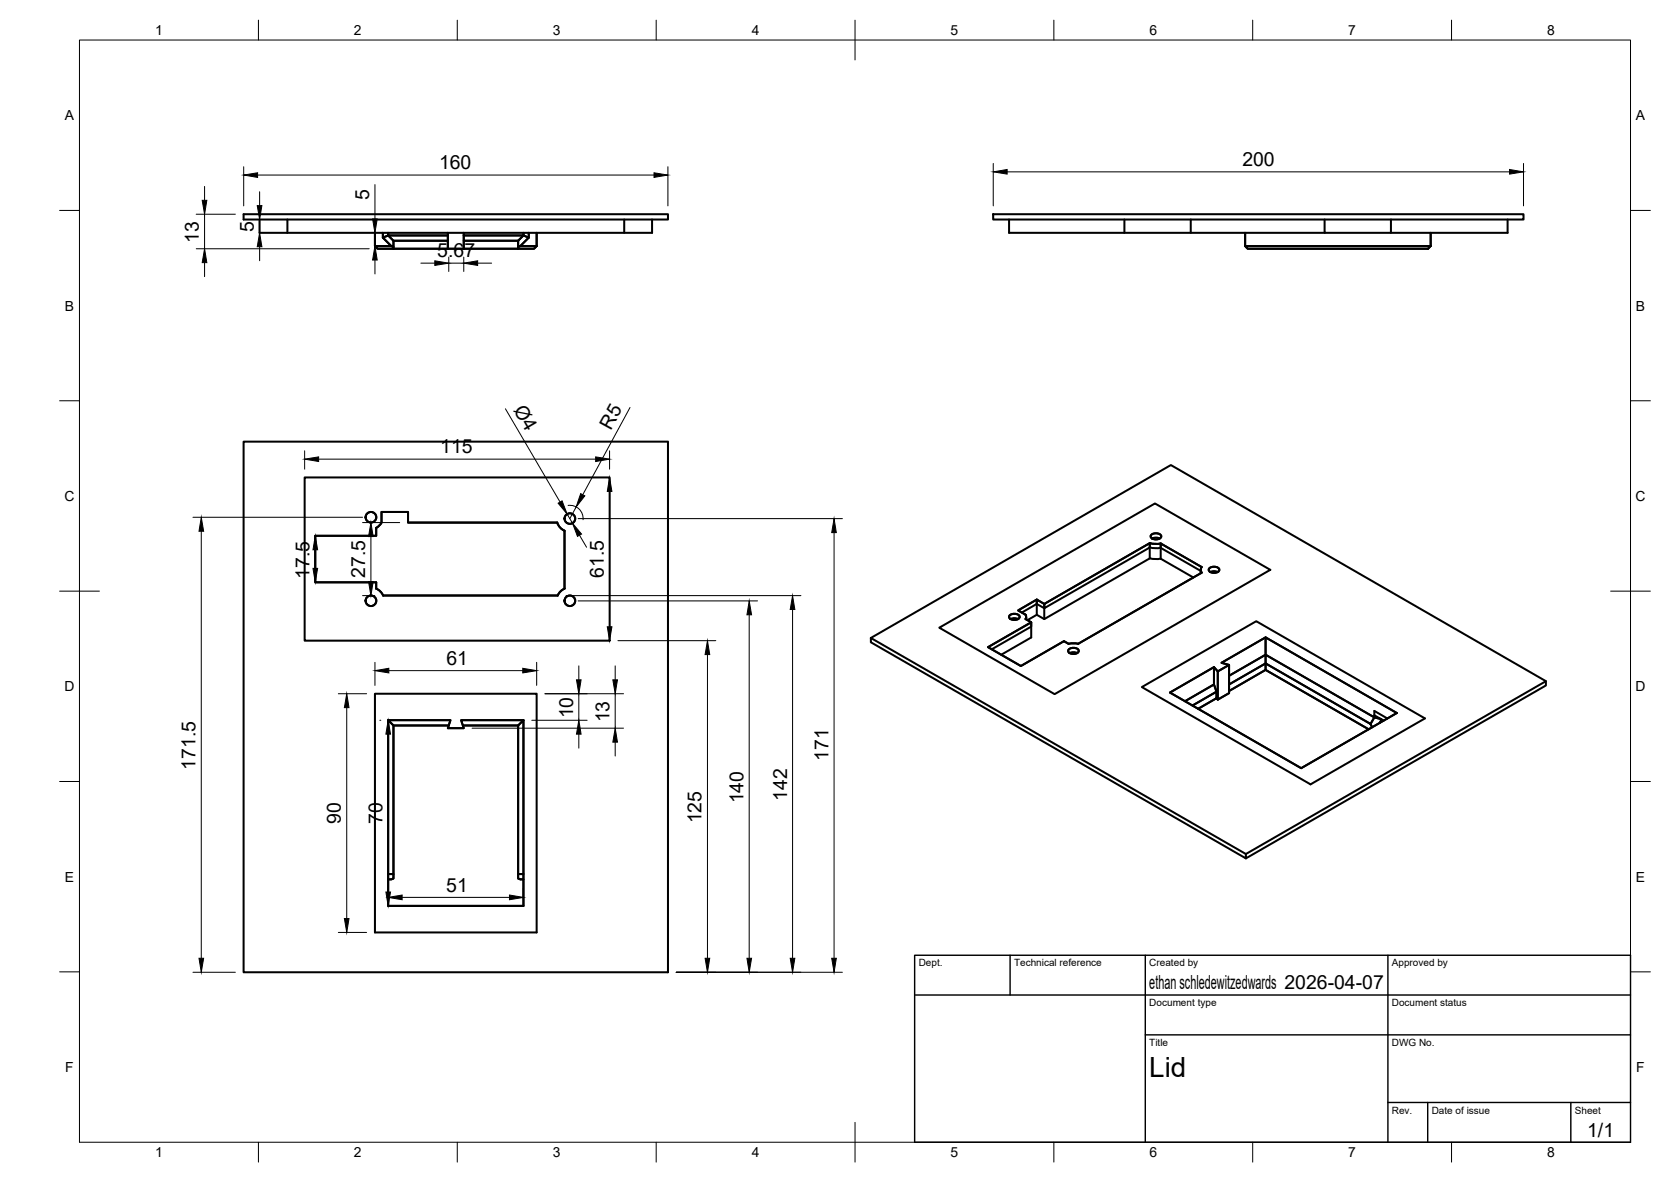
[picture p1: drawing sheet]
<svg xmlns="http://www.w3.org/2000/svg" width="420mm" height="297mm" viewBox="0 0 420 297" stroke-linecap="round" stroke-linejoin="round" font-family="sans-serif">
<!-- layer: Visible -->
<g fill="none" stroke="#000" stroke-width=".51">
<path d="M61.3 53.8h106.7v1.4h-106.7zM65.3 55.2v3.3h98.7v-3.3M72.3 55.2v3.3M94.3 58.5v3.3M96.3 58.5v1.2l1.3-.5v-.7v.7l-1.3 .5zM97.6 59.2l1.3 1.3v1.6l-.5-.3-2.1-2.1M97.6 59.2h15M116.6 59.2h15M131.6 59.2l-1.3 1.3v1.6l.5-.3h4.1l-.6 .7h-4v-.4v.4h4l.6-.7M131.6 59.2v-.7v.7l1.3 .5v-1.2v1.2l-2.1 2.1h4.1M134.9 58.5v3.3M157 55.2v3.3"/>
<path d="M249.7 53.8h133.4v1.4h-133.4zM253.7 55.2v3.3h79.4M282.7 55.2v3.3M299.4 55.2v3.3M313.1 58.5v3.3M333.1 55.2v3.3h46v-3.3M349.7 55.2v3.3M98.4 61.8h-4.1l.6 .7h4M98.9 62.5h13.7v-4v4h4v-4v4M98.9 62.5h17.7M98.9 62.1v.4M98.9 60.5h13.7"/>
<path d="M116.6 60.5h13.7M116.6 62.5h13.7M130.3 60.5l1.3-1.3 1.3 .5-2.1 2.1-.5 .3zM359.7 61.8h-46.6l.6 .7h45.4M359.7 61.8v-3.3v3.3l-.6 .7M359.7 61.8l-.6 .7M61.3 111h106.7v133.3h-106.7zM76.6 120h76.7v41h-76.7zM94.6 132.7v1.9h-15.3v11.7h15.3v1.6M94.6 132.6l.6-.4 .7-.9v-2.6h6.7v2.6h37.5l.7 1.2 1.1 .9 .1 14.5-1.2 .9-.6 .9-43.9-.1-.5-.8-1.2-.9M289.1 137.6l1.4 .2 1.4-.2M289.1 136.5l1.4 .2 1.4-.1"/>
<path d="M289.4 134.5a1.66 1.66 0 0 1 2.6 .3 1.55 1.55 0 0 1-2.7 0zM289.7 135.3l1.2-.2 .7 .2M291.8 137.7v-1.1l10.4 5.9M291.8 137.7l10.1 5.8M236.2 157.7l54.2-31.2 29 16.7-54.2 31.2zM253.8 154.7a1.66 1.66 0 0 1 2.6 .3 1.55 1.55 0 0 1-2.7 0zM254.1 155.6l1.2-.3 .7 .3M257.9 154.5l.1 .5-.1 .6M257.9 155.6l1.4 .8v1.1l-9.9 5.7M257.9 155.6l1.4 .8v3.8l-7.5 4.3M258 155v.6M260.7 150.7l-4.7 2.7 1.9 1.1"/>
<path d="M260.7 151.8l1.9 1.1M262.6 151.8l26.5-15.3v1.1l-26.5 15.3zM262.6 151.8l-1.9-1.1v1.1l-3.8 2.1M262.6 151.8l-1.9-1.1v3.8M289.1 140.3l-26.5 15.3-1.9-1.1-2.3 1.3M289.1 140.3v-3.8l-26.5 15.3v3.8M289.1 140.3l1.4 .2 1.4-.1M301.9 143.2v.8M302.2 142.5a1.18 1.18 0 0 0 0 1.4M302.2 143.9l-31.1 17.9-.9-.1-1.5 .1M302.2 142.5l-10.4-5.9v3.8l8.3 4.7M304 142.9a1.66 1.66 0 0 1 2.6 .3 1.55 1.55 0 0 1-2.7 0z"/>
<path d="M304.3 143.7l.8-.2 1.1 .2M94.3 174.3h40.6v60h-40.6zM219 160.3v1.1l94.3 54.3v-1.1l-94.3-54.3 75.4-43.4 94.3 54.3v1.1l-75.4 43.4M248.4 162.6l10.9-6.2-10.9 6.2 8.3 4.8 10.8-6.3 1.2 .7-1.2-.7-10.8 6.3zM268.7 163.3a1.66 1.66 0 0 1 2.6 .3 1.55 1.55 0 0 1-2.7 0zM269 164.1l1.1-.2 .8 .2M287.1 172.7l28.8-16.6 42.4 24.4-28.8 16.6zM294.2 174l11-6.4v4.4v-4.4l1 1.1 2.8-1.6-1.9-.5 11.1-6.4-11.1 6.4 1.9 .5v7.1l-2.8 1.6-.3-.3 .3 .3v-7.1l-1-1.1-11 6.4 33 19 24-13.8-24 13.8zM298 176.2l7.2-4.2 .7 1.8-6.1 3.5M305.9 173.8v1.7l-4.6 2.6M306.2 168.7l2.8-1.6v7.1l-2.8 1.6zM309 169.8l9.2-5.3v-4.3l33 19"/>
<path d="M309 172l9.2-5.3v1.6l25.9 15M318.2 164.5v2.2l26.4 15.2-26.4-15.2v-2.2l27.4 15.8-1 1.6 .4 .9-.4-.9 1-1.6zM318.2 168.3l-9.2 5.4M388.7 171.2l-75.4 43.4M97.6 181l1.3 1.3v37.4M97.6 181h15.7l-.7 2h4l-.6-2h15.6M97.6 181v46.7h34M98.9 182.3h13.9M116.4 182.3h13.9M131.6 181l-1.3 1.3v37.4v-37.4l1.3-1.3v46.7M131.6 181h-15.6l.6 2h-4l.7-2h-15.7v46.7h34M131.6 181v46.7"/>
<path d="M347.4 180.8l-.5 .9M348.8 180.6l-3.2-1.9v1.6l1.6 .4-1.6-.4v-.5l2.3 1.3M97.6 219.7h1.3v1.1l-1.3 .2M130.3 219.7v1.1l1.3 .2-1.3-.2v-1.1h1.3z"/>
<circle cx="93.3" cy="130" r="1.33"/>
<circle cx="143.3" cy="130.3" r="1.33"/>
<circle cx="93.3" cy="151" r="1.33"/>
<circle cx="143.3" cy="151" r="1.33"/>
</g>
<!-- layer: BORDER -->
<g fill="none" stroke="#000" stroke-width=".25">
<path d="M20 10.1h390v276.9h-390zM65 5.1v5M115 5.1v5M165 5.1v5M215 5.1v10M265 5.1v5M315 5.1v5M365 5.1v5M15 52.9h5M410 52.9h5M15 100.7h5M410 100.7h5"/>
<path d="M15 148.6h10M405 148.6h10M15 196.4h5M410 196.4h5M15 244.2h5M410 244.2h5M65 287v5M115 287v5M165 287v5M215 282.1v9.9M265 287v5M315 287v5"/>
<path d="M365 287v5"/>
</g>
<!-- layer: TITLEBLOCK -->
<path d="M230 240.1h180v46.9h-180zM230 250h180M254 240.1v9.9M288 240.1v46.9M349 240.1v46.9M288 260.1h122M349 277.1h61M359 277.1v9.9M395 277.1v9.9" fill="none" stroke="#000" stroke-width=".36"/>
<!-- layer: FD_Dimensions -->
<g fill="none" stroke="#000" stroke-width=".25">
<path d="M49.3 53.8h9.9M51.4 46.8v3.5M51.4 53.8v8.7M61.3 41.9v9.8M64.8 44h99.6M65.3 48.2v3.5M65.3 55.2v3.3M94.3 46.4v8.6M94.3 58.5v3.3M167.9 41.9v9.8M249.7 41.1v10.6M253.2 43.2h126.4"/>
<path d="M383.1 41.1v10.6M49.3 62.5h43.5M51.4 66v3.5M65.3 62v3.5M94.3 65.3v3.5M105.8 66.1h3.5M112.8 64.6v3.6M112.8 66.1h3.8M116.6 64.6v3.6M120.1 66.1h3.5M76.6 113.3v4.6M80.1 115.4h69.7"/>
<path d="M127.1 102.7l13.7 23.5M153.3 113.3v4.6M158.4 102.4l-11.9 21.9M48.5 130h42.7M50.6 133.5v107.3M79.3 138.2v4.6M91.2 131.3h9.3M93.3 134.8v11.4M142.6 129.2l1.4 2.3M142.8 127a3.3 3.3 0 0 1 3.8 3.6M144.9 127.4l-1.6 2.9M145.4 130.3h66.4"/>
<path d="M145.7 134.5l1.8 3M153.3 123.5v34M209.7 133.8v107M91.2 149.7h3M142.3 149.7h59.1M145.4 151h45.1M188.4 154.5v86.3M199.3 153.2v87.6M85.1 174.3h7.1M87.2 177.8v53M94.3 166.4v5.8M97.8 168.5h33.6"/>
<path d="M134.9 166.4v5.8M137 174.3h19.8M145.5 167.3v3.5M145.5 174.3v6.7M154.7 167.3v3.5M154.7 174.3v8.7M155.4 161h24.6M177.9 164.5v76.3M95.5 181h.1M97.6 184.5v41.1M118.7 183h38.1M133.7 181h13.9"/>
<path d="M145.5 184.5v3.5M154.7 186.5v3.5M85.1 234.3h7.1M101.1 225.5h27M131.6 223.4v2.2M48.5 244.3h10.7M170 244.3h41.8"/>
</g>
<g fill="#000" stroke="#000" stroke-width=".25">
<path d="M50.8 50.3h1.2l-.6 3.5zM64.7 51.7h1.1l-.5 3.5zM61.3 44l3.5-.6v1.2zM93.7 55h1.1l-.5 3.5zM164.4 43.4l3.5 .6-3.5 .6zM249.7 43.2l3.5-.6v1.2zM379.6 42.6l3.5 .6-3.5 .6zM51.4 62.5l.6 3.5h-1.2zM65.3 58.5l.5 3.5h-1.1zM94.3 61.8l.5 3.5h-1.1zM109.3 65.5l3.5 .6-3.5 .6zM116.6 66.1l3.5-.6v1.2z"/>
<path d="M76.6 115.4l3.5-.6v1.2zM149.8 114.8l3.5 .6-3.5 .6zM50.6 130l.6 3.5h-1.2zM79.3 134.7l.6 3.5h-1.2zM93.3 131.3l.5 3.5h-1.1zM140.3 126.5l1-.6 1.3 3.3zM146 124l1 .6-2.1 2.8zM144 131.5l2.2 2.7-1 .6zM153.3 120l.6 3.5h-1.2zM209.7 130.3l.6 3.5h-1.2zM78.7 142.8h1.2l-.6 3.5zM92.7 146.2h1.1l-.5 3.5z"/>
<path d="M152.7 157.5h1.2l-.6 3.5zM188.4 151l.6 3.5h-1.2zM199.3 149.7l.6 3.5h-1.2zM87.2 174.3l.6 3.5h-1.2zM94.3 168.5l3.5-.6v1.2zM131.4 167.9l3.5 .6-3.5 .6zM144.9 170.8h1.2l-.6 3.5zM154.1 170.8h1.2l-.6 3.5zM177.9 161l.6 3.5h-1.2zM97.6 181l.6 3.5h-1.2zM145.5 181l.6 3.5h-1.2zM154.7 183l.6 3.5h-1.2z"/>
<path d="M86.6 230.8h1.2l-.6 3.5zM97 224.2h1.2l-.6 3.5zM97.6 225.5l3.5-.6v1.2zM128.1 224.9l3.5 .6-3.5 .6zM50 240.8h1.2l-.6 3.5zM177.3 240.8h1.2l-.6 3.5zM187.8 240.8h1.2l-.6 3.5zM198.7 240.8h1.2l-.6 3.5zM209.1 240.8h1.2l-.6 3.5z"/>
</g>
<text font-size="7" x="289" y="270.6">Lid</text>
<g font-size="4.9">
<text x="312.4" y="41.7">200</text>
<text x="110.4" y="42.5">160</text>
<text x="92.8" y="50.3" transform="rotate(-90 92.8 50.3)">5</text>
<text x="63.8" y="58.2" transform="rotate(-90 63.8 58.2)">5</text>
<text x="50" y="61.1" transform="rotate(-90 50 61.1)">13</text>
<text x="110" y="64.7">5.67</text>
<text x="129" y="103" transform="rotate(60 129 103)">Ø4</text>
<text x="110.7" y="113.9">115</text>
<text x="153.6" y="108.3" transform="rotate(-61 153.6 108.3)">R5</text>
<text x="77.8" y="145.4" transform="rotate(-90 77.8 145.4)">17.5</text>
<text x="91.8" y="145.2" transform="rotate(-90 91.8 145.2)">27.5</text>
<text x="151.8" y="145.3" transform="rotate(-90 151.8 145.3)">61.5</text>
<text x="112.2" y="167.1">61</text>
<text x="144.1" y="180.5" transform="rotate(-90 144.1 180.5)">10</text>
<text x="153.2" y="181.5" transform="rotate(-90 153.2 181.5)">13</text>
<text x="208.3" y="191.2" transform="rotate(-90 208.3 191.2)">171</text>
<text x="49.1" y="193.4" transform="rotate(-90 49.1 193.4)">171.5</text>
<text x="186.9" y="201.9" transform="rotate(-90 186.9 201.9)">140</text>
<text x="197.9" y="201.2" transform="rotate(-90 197.9 201.2)">142</text>
<text x="85.7" y="207" transform="rotate(-90 85.7 207)">90</text>
<text x="96.1" y="207.1" transform="rotate(-90 96.1 207.1)">70</text>
<text x="176.4" y="206.9" transform="rotate(-90 176.4 206.9)">125</text>
<text x="112.2" y="224.1">51</text>
<text x="289" y="248.5">ethan schledewitzedwards 2026-04-07</text>
<text x="399.1" y="285.7">1/1</text>
</g>
<g font-size="3.5">
<text x="39" y="8.8">1</text>
<text x="89" y="8.8">2</text>
<text x="139" y="8.8">3</text>
<text x="189" y="8.8">4</text>
<text x="239" y="8.8">5</text>
<text x="289" y="8.8">6</text>
<text x="339" y="8.8">7</text>
<text x="389" y="8.8">8</text>
<text x="16.3" y="30.2">A</text>
<text x="411.3" y="30.2">A</text>
<text x="16.3" y="78">B</text>
<text x="411.3" y="78">B</text>
<text x="16.2" y="125.9">C</text>
<text x="411.2" y="125.9">C</text>
<text x="16.2" y="173.7">D</text>
<text x="411.2" y="173.7">D</text>
<text x="16.3" y="221.6">E</text>
<text x="411.3" y="221.6">E</text>
<text x="16.4" y="269.4">F</text>
<text x="411.4" y="269.4">F</text>
<text x="39" y="290.8">1</text>
<text x="89" y="290.8">2</text>
<text x="139" y="290.8">3</text>
<text x="189" y="290.8">4</text>
<text x="239" y="290.8">5</text>
<text x="289" y="290.8">6</text>
<text x="339" y="290.8">7</text>
<text x="389" y="290.8">8</text>
</g>
<g font-size="2.5">
<text x="231" y="242.9">Dept.</text>
<text x="255" y="242.9">Technical reference</text>
<text x="289" y="242.9">Created by</text>
<text x="350" y="242.9">Approved by</text>
<text x="289" y="252.8">Document type</text>
<text x="350" y="252.8">Document status</text>
<text x="289" y="262.9">Title</text>
<text x="350" y="262.9">DWG No.</text>
<text x="350" y="279.9">Rev.</text>
<text x="360" y="279.9">Date of issue</text>
<text x="396" y="279.9">Sheet</text>
</g>
</svg>
